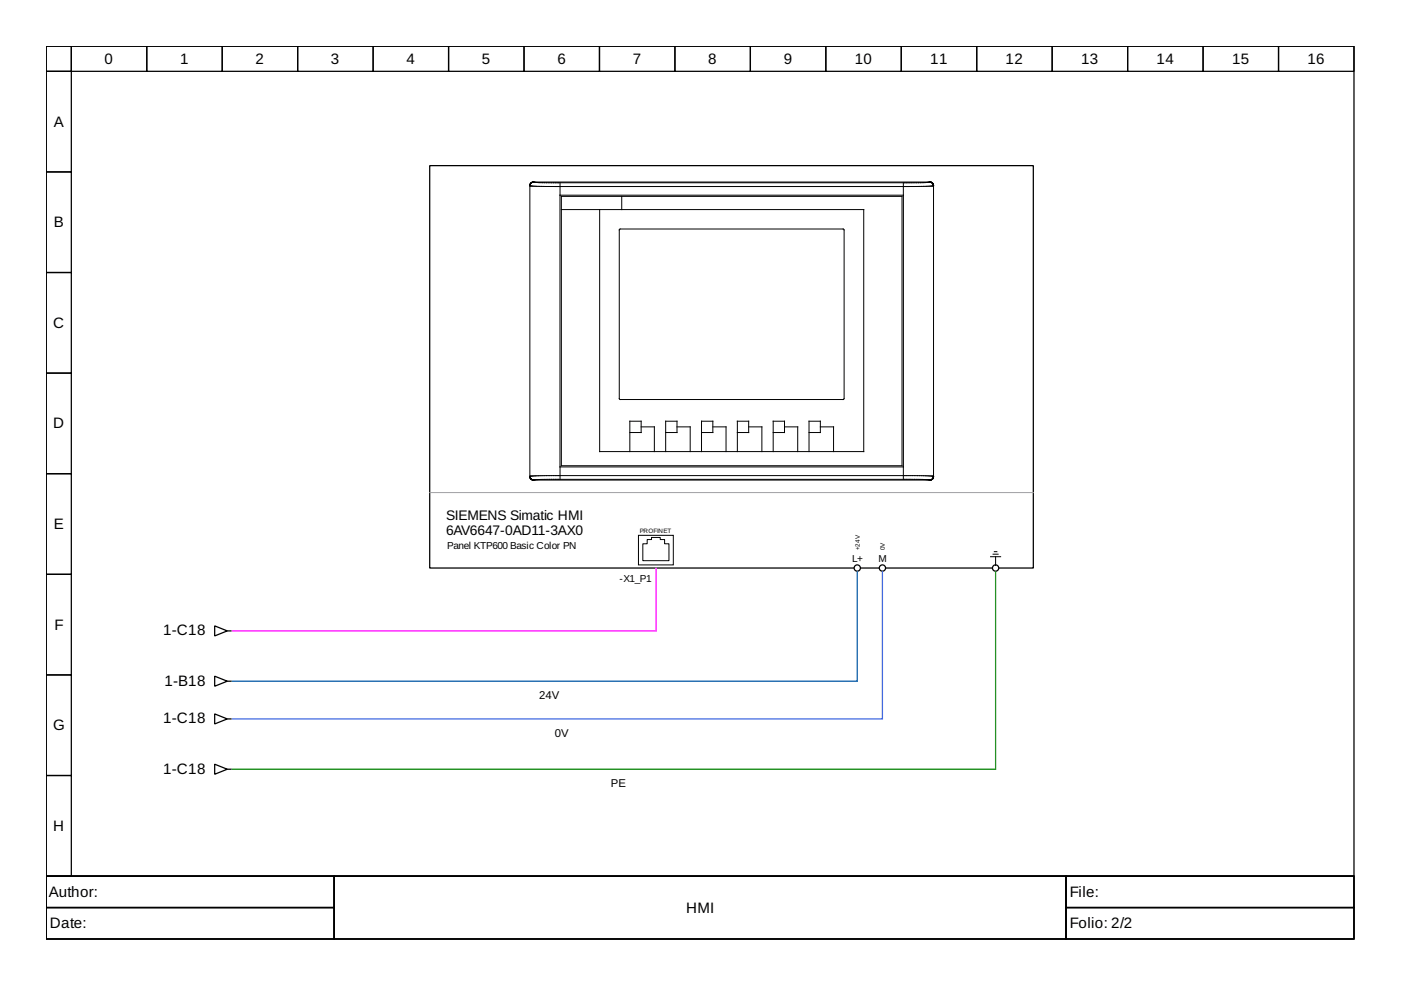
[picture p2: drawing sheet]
<svg xmlns="http://www.w3.org/2000/svg" width="297mm" height="210mm" viewBox="0 0 297 210" stroke-linecap="round" stroke-linejoin="round" font-family="sans-serif">
<g fill="none" stroke="#000" stroke-width=".27">
<path d="M9.8 9.8h277.3v176h-277.3zM9.8 9.8h5.3v5.3h-5.3zM9.8 15.1h5.3v21.4h-5.3zM15.1 9.8h16v5.3h-16zM31.1 9.8h16v5.3h-16zM47.1 9.8h16v5.3h-16zM63.1 9.8h16v5.3h-16zM79.1 9.8h16v5.3h-16zM95.1 9.8h16v5.3h-16zM111.1 9.8h16v5.3h-16zM127.1 9.8h16v5.3h-16zM143.1 9.8h16v5.3h-16z"/>
<path d="M159.1 9.8h16v5.3h-16zM175.1 9.8h16v5.3h-16zM191.1 9.8h16v5.3h-16zM207.1 9.8h16v5.3h-16zM223.1 9.8h16v5.3h-16zM239.1 9.8h16v5.3h-16zM255.1 9.8h16v5.3h-16zM271.1 9.8h16v5.3h-16zM9.8 36.5h5.3v21.3h-5.3zM9.8 57.8h5.3v21.3h-5.3zM9.8 79.1h5.3v21.3h-5.3zM9.8 100.4h5.3v21.4h-5.3z"/>
<path d="M9.8 121.8h5.3v21.3h-5.3zM45.5 132.7l2.7 1.1-2.7 1zM48.2 133.8h.8M181 120.4h-89.9v-85.3h128v85.3h-7.2M182.6 120.4h3.7M187.9 120.4h22.4M9.8 143.1h5.3v21.3h-5.3zM45.5 143.4l2.7 1-2.7 1.1zM45.5 151.4l2.7 1-2.7 1.1zM48.2 144.4h.8M48.2 152.4h.8M9.8 164.4h5.3v21.4h-5.3z"/>
<path d="M45.5 162l2.7 1.1-2.7 1.1zM48.2 163.1h.8M9.8 185.8h277.3v13.3h-277.3zM9.8 185.8h61v6.6h-61zM9.8 192.4h61v6.7h-61zM70.8 185.8h155.2v13.3h-155.2zM226 185.8h61.1v6.6h-61.1zM226 192.4h61.1v6.7h-61.1z"/>
<circle cx="181.8" cy="120.4" r=".67"/>
<circle cx="187.1" cy="120.4" r=".67"/>
<circle cx="211.1" cy="120.4" r=".67"/>
</g>
<g fill="none" stroke="#000" stroke-width=".21">
<path d="M112.3 39.4v61.7M112.3 39.4h.1M112.3 39.3v.1M112.4 39.3h-.1M112.4 39.2v.1M112.4 39.2h.1M112.4 39.4h.1M112.4 39.1h.1M112.4 39v.1M112.5 39h-.1M112.5 39h.1M112.5 38.9h.1"/>
<path d="M112.6 38.8v.1M112.6 38.8h.1M112.7 38.8h-.1M112.7 38.7l-.1 .1M112.7 38.7h.1M112.8 38.7h.1M112.9 38.6h.1M112.9 38.6l-.1 .1M113 38.6h-.1M113 38.6h.1M113 38.6h84.3M113.1 38.6h-.1"/>
<path d="M113.1 38.6h.1M113.2 38.6l3.7 .1h76.4l3.8-.1M118.7 38.7v62.9M191.5 38.7v2.7M197.1 38.6h.1M197.2 38.6h.1M197.3 38.6h.1M197.4 38.6h.1M197.4 38.6v.1M197.4 38.7h.1M197.5 38.7h.1M197.6 38.7h.1"/>
<path d="M197.6 38.8h.1M197.7 38.8h.1M197.7 38.9h.1M197.8 38.9h.1M197.8 38.9v.1M197.8 39h.1M197.8 39l.1 .1M197.9 39.1h.1M197.9 39.1v.1M197.9 39.2h.1M197.9 39.4h.1M197.9 39.4l-5.4 .1h-74.8l-5.3-.1"/>
<path d="M197.9 39.2v.1M197.9 39.3v61.8M197.9 39.3h.1M118.7 41.4h72.8v57.6h-72.8M119 41.6h72.2v57.1h-72.2zM119 44.4h64.1v51.3h-56v-51.3M131.8 41.6v2.8M178.8 48.6l.2 .2v35.7l-.2 .2M178.8 48.6h-47.3l-.2 .2 .1 35.9h47.4M133.5 91.7h2.4v-2.4h-2.4v6.4M135.9 90.5h2.8v5.2M141.1 91.7h2.4v-2.4h-2.4v6.4"/>
<path d="M143.5 90.5h2.8v5.2M148.7 91.7h2.4v-2.4h-2.4v6.4M151.1 90.5h2.8v5.2M156.3 91.7h2.4v-2.4h-2.4v6.4M158.7 90.5h2.8v5.2M163.9 91.7h2.4v-2.4h-2.4v6.4M166.3 90.5h2.8v5.2M171.5 91.7h2.4v-2.4h-2.4v6.4M173.9 90.5h2.8v5.2M191.5 99v2.6M112.3 101.1h.1M112.4 101.1v.1"/>
<path d="M112.4 101.2h.1M112.4 101h-.1M112.4 101.2v.1M112.4 101.3h.1M112.4 101l4.5-.2h76.5l4.5 .2M112.4 101h.1M112.4 101.3l.1 .1M112.5 101.4h.1M112.5 101.4v.1M112.5 101.5h.1M112.6 101.6h.1M112.7 101.6h.1"/>
<path d="M112.7 101.6v.1M112.7 101.7h.1M112.8 101.7h.1M112.9 101.7h.1M112.9 101.7v.1M112.9 101.8h.1M113 101.8h84.3M113.1 101.8h.1M113.2 101.8h-.1M113.2 101.8l3.7-.2h76l4.1 .2M135.4 113.5h7.4v6.3h-7.4zM136.3 115.3h.9v-.9h.9v-.4h1.9v.4h.9v.9h.9v3.6h-5.5z"/>
<path d="M197.1 101.8h.1M197.2 101.8h.1M197.4 101.8h-.1M197.4 101.8h.1M197.4 101.7v.1M197.4 101.7h.1M197.5 101.7h-.1M197.5 101.7h.1M197.6 101.7h-.1M197.6 101.6h.1M197.7 101.6l-.1 .1M197.7 101.6h-.1"/>
<path d="M197.7 101.5v.1M197.7 101.5h.1M197.8 101.5h-.1M197.8 101.5h.1M197.8 101.4h.1M197.8 101.4v.1M197.9 101.3h-.1M197.9 101.2l-.1 .2M197.9 101.2h.1M197.9 101h.1M197.9 101.1v.1M197.9 101.1h.1"/>
<path d="M210 118h2.2M210.6 117.5h1M210.8 117h.6M211.1 118v1.9"/>
</g>
<path d="M91.1 104.4h128" fill="none" stroke="#a0a0a4" stroke-width=".21"/>
<path d="M181.8 121.2v23.2h-132.6" fill="none" stroke="#0055a4" stroke-width=".27"/>
<path d="M139.1 120.4v13.4h-89.9" fill="none" stroke="#f0f" stroke-width=".27"/>
<path d="M187.1 121.2v31.2h-137.9" fill="none" stroke="#4169e1" stroke-width=".27"/>
<path d="M211.1 121.2v41.9h-161.9" fill="none" stroke="#008000" stroke-width=".27"/>
<g font-size="3.2">
<text x="22.2" y="13.5">0</text>
<text x="38.2" y="13.5">1</text>
<text x="54.2" y="13.5">2</text>
<text x="70.2" y="13.5">3</text>
<text x="86.2" y="13.5">4</text>
<text x="102.2" y="13.5">5</text>
<text x="118.2" y="13.5">6</text>
<text x="134.2" y="13.5">7</text>
<text x="150.2" y="13.5">8</text>
<text x="166.2" y="13.5">9</text>
<text x="181.2" y="13.5">10</text>
<text x="197.2" y="13.5">11</text>
<text x="213.2" y="13.5">12</text>
<text x="229.2" y="13.5">13</text>
<text x="245.2" y="13.5">14</text>
<text x="261.2" y="13.5">15</text>
<text x="277.2" y="13.5">16</text>
<text x="11.4" y="26.9">A</text>
<text x="11.4" y="48.2">B</text>
<text x="11.3" y="69.5">C</text>
<text x="11.3" y="90.8">D</text>
<text x="11.4" y="112.2">E</text>
<text x="11.5" y="133.5">F</text>
<text x="34.6" y="134.7">1-C18</text>
<text x="34.9" y="145.4">1-B18</text>
<text x="11.3" y="154.8">G</text>
<text x="34.6" y="153.4">1-C18</text>
<text x="34.6" y="164">1-C18</text>
<text x="11.3" y="176.2">H</text>
<text x="10.3" y="190.2">Author:</text>
<text x="226.8" y="190.2">File:</text>
<text x="10.6" y="196.8">Date:</text>
<text x="145.5" y="193.5">HMI</text>
<text x="226.8" y="196.8">Folio: 2/2</text>
</g>
<g font-size="2.9">
<text x="94.6" y="110.3">SIEMENS Simatic HMI</text>
<text x="94.6" y="113.5">6AV6647-0AD11-3AX0</text>
</g>
<g font-size="2.4">
<text x="114.3" y="148.2">24V</text>
<text x="117.6" y="156.2">0V</text>
<text x="129.5" y="166.8">PE</text>
</g>
<g font-size="2.1">
<text x="94.8" y="116.4">Panel KTP600 Basic Color PN</text>
<text x="180.7" y="119.1">L+</text>
<text x="186.3" y="119.1">M</text>
<text x="131.4" y="123.4">-X1_P1</text>
</g>
<g font-size="1.3">
<text x="135.6" y="113">PROFINET</text>
<text x="182.3" y="116.7" transform="rotate(-90 182.3 116.7)">+24V</text>
<text x="187.6" y="116.7" transform="rotate(-90 187.6 116.7)">0V</text>
</g>
</svg>
